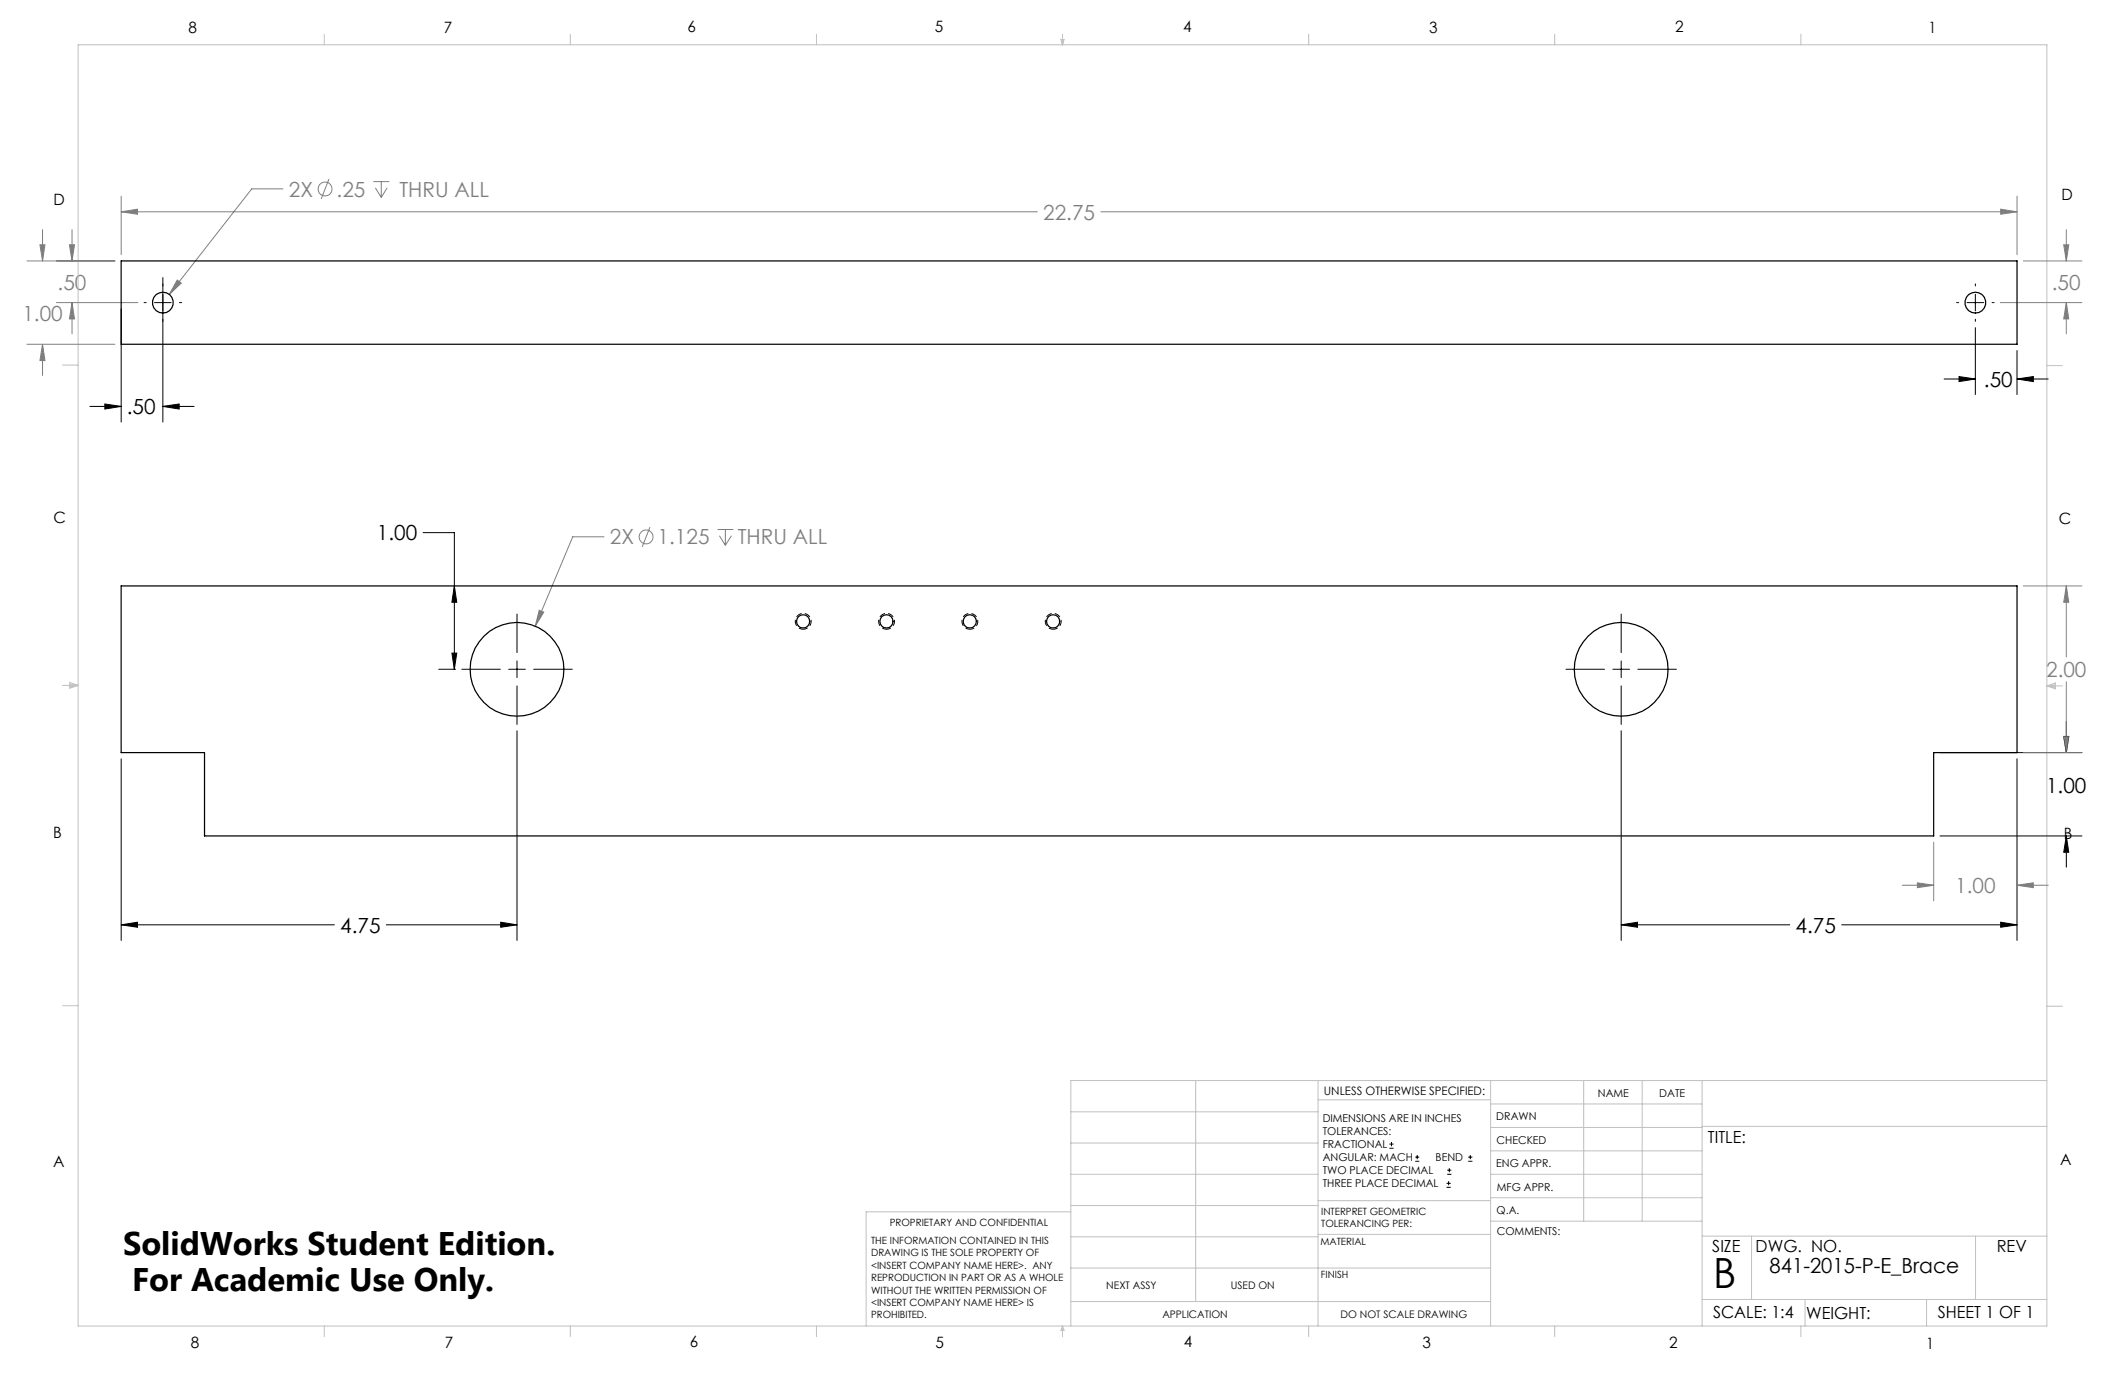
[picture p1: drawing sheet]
<svg xmlns="http://www.w3.org/2000/svg" width="432mm" height="279mm" viewBox="0 0 432 279" stroke-linecap="round" stroke-linejoin="round" font-family="sans-serif">
<g fill="none" stroke="#808080" stroke-width=".2">
<path d="M24.6 39.9v11.9M57.5 38.4h-6.3l-16.8 21.4M66.9 36.4l-1.6 4M75.8 36.9h3.3M76.3 38.2l1.2 1.9M77.5 36.9v3.2M78.7 38.2l-1.2 1.9M409.9 39.9v11.9M5.5 53h17.9M8.1 49.7h1l-.5 3.3zM8.6 46.7v6.3M14.1 49.7h1l-.5 3.3z"/>
<path d="M14.6 46.7v6.3M24.6 43l3.3-.5v1zM24.6 43h186.2M36 56.9l.8 .6-2.4 2.3zM223.7 43h186.2M406.5 42.5l3.4 .5-3.4 .5zM411.1 53h12M419.3 49.7h1.1l-.5 3.3zM419.9 46.7v6.3M5.5 70h17.9M8.6 70l.5 3.3h-1zM8.6 70v6.3"/>
<path d="M11.5 61.5h16.5M14.6 61.5l.5 3.3h-1zM14.6 61.5v6.3M406.5 61.5h16.6M419.9 61.5l.5 3.3h-1.1zM419.9 61.5v6.3M122.7 109.1h-6.3l-7.6 18.1M132.1 107.1l-1.6 4M145.8 107.6h3.2M146.2 108.9l1.2 1.9M147.4 107.6v3.2M148.6 108.9l-1.2 1.9"/>
<path d="M411.1 119.1h12M419.9 119.1l.5 3.3h-1.1zM419.9 119.1v14.4M109.6 124l.9 .4-1.7 2.8zM419.9 138.5v14.4M409.9 154.2v28.9M411.1 152.9h12M419.3 149.6h1.1l-.5 3.3zM386.6 179.9h6.3M389.6 179.4l3.3 .5-3.3 .5zM392.9 171.1v12M409.9 179.9l3.3-.5v1z"/>
<path d="M409.9 179.9h6.3"/>
<circle cx="66" cy="38.4" r="1.41"/>
<circle cx="131.3" cy="109.1" r="1.41"/>
</g>
<g fill="none" stroke="#000" stroke-width=".2">
<path d="M33.1 56.4v29.4M401.4 57.7v.4M401.4 59.8v3.4M24.6 62.8v23M29.3 61.5h.4M31.4 61.5h3.4M36.5 61.5h.4M395 77h6.4M397.6 61.5h.4M398.1 76.5l3.3 .5-3.3 .5zM399.7 61.5h3.4M401.4 66.6v13.6"/>
<path d="M401.4 64.9v.4M404.8 61.5h.4M409.9 77l3.3-.5v1zM409.9 71.2v9M409.9 77h6.3M18.3 82.6h6.3M21.3 82.1l3.3 .5-3.3 .5zM33.1 82.6l3.3-.5v1zM33.1 82.6h6.3M86 108.2h6.3v27.8M92.3 119.1l.5 3.3h-1zM89.1 136h3.5"/>
<path d="M91.8 132.7h1l-.5 3.3zM93.8 136h7.9M103.4 136h3.4M105.1 124.8v7.8M105.1 134.3v3.4M105.1 139.4v7.8M108.4 136h7.9M318.2 136h7.8M327.7 136h3.4M329.4 124.8v7.8M329.4 134.3v3.4M329.4 139.4v7.8"/>
<path d="M332.8 136h7.8M24.6 154.2v36.9M105.1 148.5v42.6M329.4 148.5v42.6M394.2 152.9h28.9M409.9 154.2v36.9M419.3 149.6h1.1l-.5 3.3zM419.9 146.6v6.3M394.2 169.9h28.9M419.9 169.9l.5 3.3h-1.1zM419.9 169.9v6.3M24.6 187.9l3.3-.5v1z"/>
<path d="M24.6 187.9h43.3M78.5 187.9h26.6M101.7 187.4l3.4 .5-3.4 .5zM329.4 187.9l3.3-.5v1zM329.4 187.9h34.3M374.2 187.9h35.7M406.5 187.4l3.4 .5-3.4 .5zM282.3 233.3h.9M282.3 232.5h.9M282.8 232.1v.8M287.6 236h.8M287.6 235.1h.8"/>
<path d="M288 234.7v.8M294.1 238.6h.8M294.1 237.8h.8M294.5 237.4v.8M298.3 236h.9M298.3 235.1h.9M298.8 234.7v.8M293.9 241.3h.9M293.9 240.5h.9M294.4 240v.8"/>
</g>
<path d="M163.2 127.9a1.61 1.61 0 0 1-1.4-2.4 1.61 1.61 0 0 1 2.7-.2 1.61 1.61 0 0 1-1.1 2.6h-.2M180.1 127.9a1.61 1.61 0 0 1-1.4-2.4 1.61 1.61 0 0 1 2.8-.2 1.61 1.61 0 0 1-1.2 2.6h-.2M197.1 127.9a1.61 1.61 0 0 1-1.4-2.4 1.61 1.61 0 0 1 2.7-.2 1.61 1.61 0 0 1-1.1 2.6h-.2M214 127.9a1.61 1.61 0 0 1-1.4-2.4 1.61 1.61 0 0 1 2.7-.2 1.61 1.61 0 0 1-1.1 2.6h-.2" fill="none" stroke="#000" stroke-width=".2" stroke-dasharray="1.3 .6" stroke-dashoffset=".3" stroke-linecap="butt"/>
<g fill="none" stroke="#c0c0c0" stroke-width=".2">
<path d="M15.9 9.1h400v260.4h-400zM65.9 6.9v2.2M115.9 6.9v2.2M165.9 6.9v2.2M215.6 8h.6l-.3 1.1zM215.7 8l.2 1.1M215.9 6.9v2.2M216 8l-.1 1.1M265.9 6.9v2.2M315.9 6.9v2.2M365.9 6.9v2.2M12.7 74.2h3.2"/>
<path d="M415.9 74.3h3.2M12.7 139.3h3.2M14.2 139.1l1.7 .2M14.2 138.7l1.7 .6-1.7 .5zM15.9 139.3l-1.7 .3M415.9 139.4h3.2M415.9 139.4l1.8-.6v1.2zM415.9 139.4l1.8 .3M417.7 139.2l-1.8 .2M12.7 204.4h3.2M243 219.6v44.9M267.8 219.6v49.9"/>
<path d="M302.9 219.6v49.9M321.8 219.6v28.5M333.7 219.6v28.5M345.9 219.6v49.9M415.9 204.5h3.2M415.9 219.6h-198.3v49.9M217.6 238.6h50.2M217.6 232.3h50.2M217.6 225.9h50.2M267.8 223.5h35.1M302.9 233.9h43M302.9 229.1h43"/>
<path d="M302.9 224.3h43M302.9 238.6h43M345.9 228.9h70M217.6 257.7h85.3M217.6 251.3h50.2M217.6 245h50.2M217.6 246.2h-41.6v23.3M267.8 250.8h35.1M267.8 244h35.1M302.9 248.1h43M302.9 243.4h43M345.9 251.2h70"/>
<path d="M355.9 251.2v12.9M401.4 251.2v12.9M65.9 269.5v2.1M115.9 269.5v2.1M165.9 269.5v2.1M215.9 269.5v2.1M215.9 269.5l.3 .8h-.6zM217.6 264.5h85.3M265.9 269.5v2.1M315.9 269.5v2.1M345.9 264.1h70M365.9 269.5v2.1"/>
<path d="M366.8 264.1v5.4M391.5 264.1v5.4"/>
</g>
<path d="M419.9 169.9l.5 3.3h-1.1zM419.3 149.6h1.1l-.5 3.3zM91.8 132.7h1l-.5 3.3zM92.3 119.1l.5 3.3h-1zM101.7 187.4l3.4 .5-3.4 .5zM24.6 187.9l3.3-.5v1zM329.4 187.9l3.3-.5v1zM406.5 187.4l3.4 .5-3.4 .5zM33.1 82.6l3.3-.5v1zM21.3 82.1l3.3 .5-3.3 .5zM398.1 76.5l3.3 .5-3.3 .5zM409.9 77l3.3-.5v1z" fill="#000"/>
<path d="M109.6 124l-.8 3.2 1.7-2.8zM419.9 119.1l.5 3.3h-1.1zM419.3 149.6h1.1l-.5 3.3zM389.6 179.4l3.3 .5-3.3 .5zM409.9 179.9l3.3-.5v1zM24.6 43l3.3-.5v1zM406.5 42.5l3.4 .5-3.4 .5zM8.6 70l.5 3.3h-1zM8.1 49.7h1l-.5 3.3zM36 56.9l-1.6 2.9 2.4-2.3zM419.9 61.5l.5 3.3h-1.1zM419.3 49.7h1.1l-.5 3.3zM14.6 61.5l.5 3.3h-1zM14.1 49.7h1l-.5 3.3z" fill="#808080"/>
<g fill="none" stroke="#000" stroke-width=".25">
<path d="M24.6 53h385.3v17h-385.3zM24.6 119.1h385.3v33.8h-17v17h-351.3v-17h-17z"/>
<circle cx="33.1" cy="61.5" r="2.12"/>
<circle cx="401.4" cy="61.5" r="2.12"/>
<circle cx="105.1" cy="136" r="9.5"/>
<circle cx="163.2" cy="126.3" r="1.34"/>
<circle cx="180.1" cy="126.3" r="1.34"/>
<circle cx="197.1" cy="126.3" r="1.34"/>
<circle cx="214" cy="126.3" r="1.34"/>
<circle cx="329.4" cy="136" r="9.5"/>
</g>
<text font-size="8.5" x="348.1" y="261.8">B</text>
<g font-size="6.6">
<text x="25" y="255">SolidWorks Student Edition.</text>
<text x="26.8" y="262.3">For Academic Use Only.</text>
</g>
<g font-size="4.2" fill="#808080">
<text x="58.7" y="39.9">2X</text>
<text x="68.4" y="39.9">.25</text>
<text x="81.1" y="39.9">THRU ALL</text>
<text x="212" y="44.6">22.75</text>
<text x="11.7" y="58.8">.50</text>
<text x="416.9" y="58.8">.50</text>
<text x="4.5" y="65.3">1.00</text>
<text x="123.9" y="110.6">2X</text>
<text x="133.6" y="110.6">1.125</text>
<text x="149.9" y="110.6">THRU ALL</text>
<text x="415.8" y="137.6">2.00</text>
<text x="397.3" y="181.5">1.00</text>
</g>
<g font-size="4.2">
<text x="403.1" y="78.6">.50</text>
<text x="25.7" y="84.2">.50</text>
<text x="76.6" y="109.8">1.00</text>
<text x="415.8" y="161.1">1.00</text>
<text x="69.1" y="189.5">4.75</text>
<text x="364.9" y="189.5">4.75</text>
<text x="359.6" y="258.7">841-2015-P-E_Brace</text>
</g>
<g font-size="3.4">
<text x="347.1" y="232.3">TITLE:</text>
<text x="347.9" y="254.3">SIZE</text>
<text x="356.7" y="254.4">DWG. NO.</text>
<text x="405.7" y="254.5">REV</text>
<text x="348.1" y="267.9">SCALE: 1:4</text>
<text x="367" y="268">WEIGHT:</text>
<text x="393.8" y="267.9">SHEET 1 OF 1</text>
</g>
<g font-size="3.2">
<text x="38.3" y="6.7">8</text>
<text x="90.2" y="6.7">7</text>
<text x="139.7" y="6.5">6</text>
<text x="190" y="6.5">5</text>
<text x="240.4" y="6.5">4</text>
<text x="290.4" y="6.7">3</text>
<text x="340.4" y="6.5">2</text>
<text x="391.9" y="6.7">1</text>
<text x="10.9" y="41.6">D</text>
<text x="418.9" y="40.7">D</text>
<text x="10.9" y="106.3">C</text>
<text x="418.4" y="106.4">C</text>
<text x="10.8" y="170.2">B</text>
<text x="419.4" y="170.6">B</text>
<text x="10.8" y="237.2">A</text>
<text x="418.6" y="236.8">A</text>
<text x="38.8" y="273.8">8</text>
<text x="90.4" y="273.8">7</text>
<text x="140.2" y="273.8">6</text>
<text x="190.1" y="273.9">5</text>
<text x="240.5" y="273.8">4</text>
<text x="289" y="273.9">3</text>
<text x="339.1" y="273.8">2</text>
<text x="391.4" y="274.1">1</text>
</g>
<text font-size="2.4" x="269" y="222.4">UNLESS OTHERWISE SPECIFIED:</text>
<g font-size="2.2">
<text x="268.8" y="228">DIMENSIONS ARE IN INCHES</text>
<text x="304.1" y="227.7">DRAWN</text>
<text x="324.7" y="222.9">NAME</text>
<text x="337.2" y="222.9">DATE</text>
<text x="268.8" y="230.6">TOLERANCES:</text>
<text x="268.8" y="233.3">FRACTIONAL</text>
<text x="304.1" y="232.6">CHECKED</text>
<text x="268.8" y="236">ANGULAR: MACH</text>
<text x="268.8" y="238.6">TWO PLACE DECIMAL</text>
<text x="291.7" y="236">BEND</text>
<text x="304" y="237.2">ENG APPR.</text>
<text x="268.8" y="241.3">THREE PLACE DECIMAL</text>
<text x="304.2" y="241.9">MFG APPR.</text>
<text x="304.1" y="246.7">Q.A.</text>
<text x="304.1" y="250.9">COMMENTS:</text>
</g>
<g font-size="2.1">
<text x="224.8" y="262">NEXT ASSY</text>
<text x="250.1" y="261.9">USED ON</text>
<text x="236.2" y="267.8">APPLICATION</text>
<text x="272.4" y="267.8">DO NOT SCALE DRAWING</text>
</g>
<g font-size="2">
<text x="180.8" y="249.2">PROPRIETARY AND CONFIDENTIAL</text>
<text x="268.5" y="246.8">INTERPRET GEOMETRIC</text>
<text x="268.5" y="249.4">TOLERANCING PER:</text>
<text x="177" y="252.8">THE INFORMATION CONTAINED IN THIS</text>
<text x="177" y="255.3">DRAWING IS THE SOLE PROPERTY OF</text>
<text x="177" y="257.8">&lt;INSERT COMPANY NAME HERE&gt;. ANY</text>
<text x="268.3" y="252.9">MATERIAL</text>
<text x="177" y="260.3">REPRODUCTION IN PART OR AS A WHOLE</text>
<text x="177" y="262.9">WITHOUT THE WRITTEN PERMISSION OF</text>
<text x="268.4" y="259.7">FINISH</text>
<text x="177" y="265.4">&lt;INSERT COMPANY NAME HERE&gt; IS</text>
<text x="177" y="267.9">PROHIBITED.</text>
</g>
</svg>
